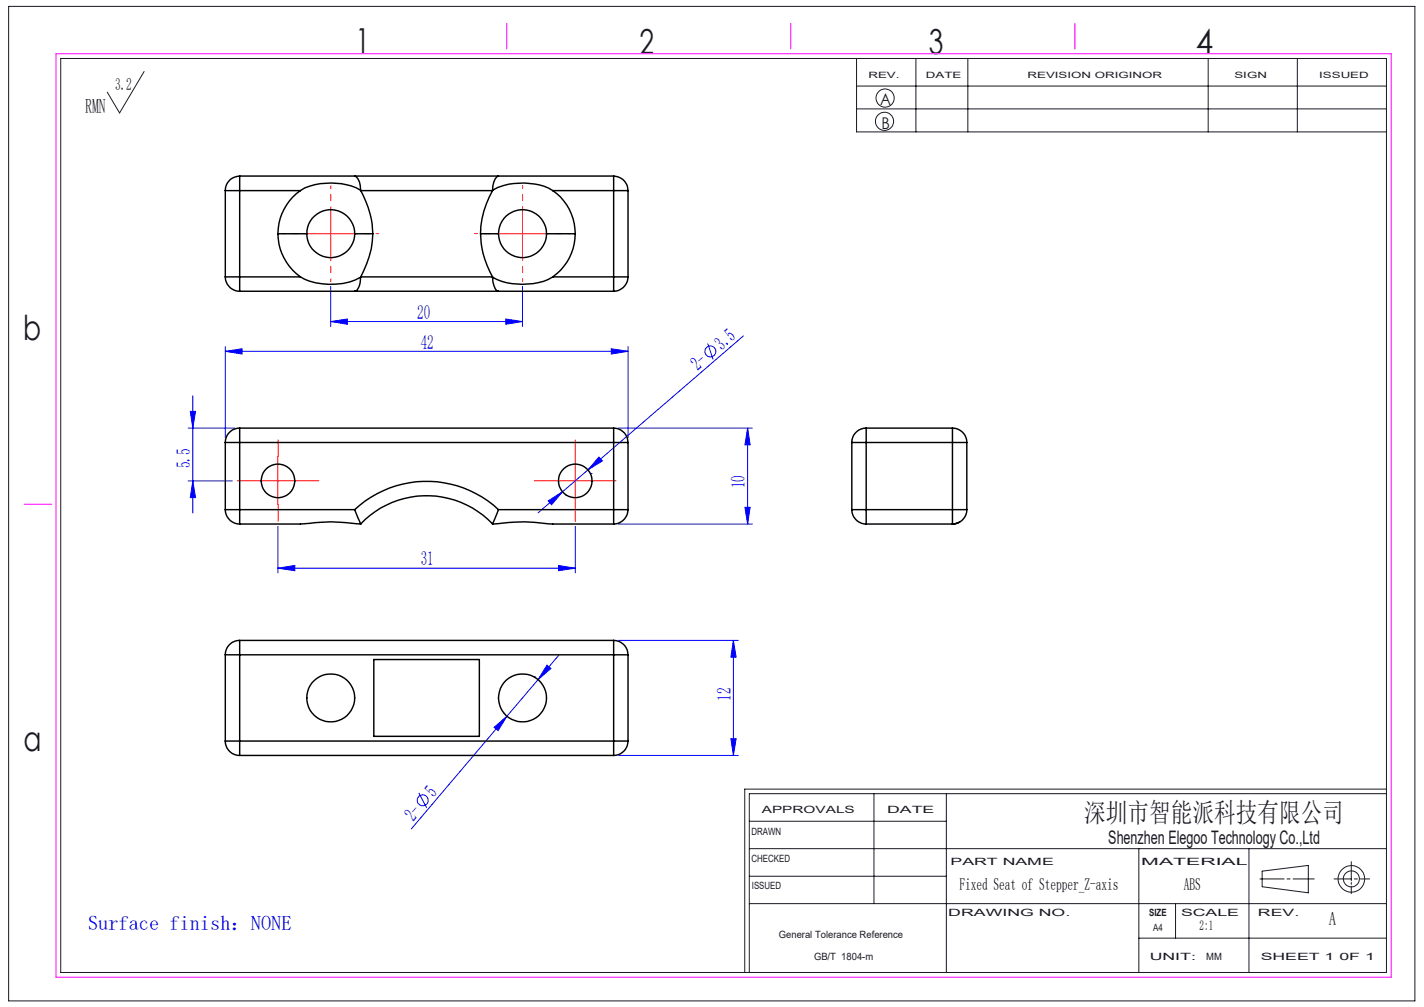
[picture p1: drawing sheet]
<svg xmlns="http://www.w3.org/2000/svg" width="297mm" height="210mm" viewBox="0 0 297 210" stroke-linecap="round" stroke-linejoin="round" font-family="sans-serif">
<g fill="none" stroke="#00f" stroke-width=".21">
<path d="M69 59.7v8.4M109 59.7v8.4M47 73.3l3.5-.6v1.1zM47 72.3v19M47 73.3h84M69 67.1l3.5-.6v1.1zM69 67.1h40M105.5 66.5l3.5 .6-3.5 .5zM127.5 72.7l3.5 .6-3.5 .5zM131 72.3v19M147.6 71.6l1.1 3.4M155 70.1l-32.4 27.9"/>
<path d="M39.2 89.3h9.8M39.7 85.8h1.1l-.6 3.5zM40.2 82.5v24.5M122.6 98l-10.4 9M123.3 98.7h.1M124.9 95.3l.7 .8-3 1.9zM129 89.3h27.9M155.9 89.3l.6 3.5h-1.1zM155.9 89.3v20M39.2 100.3h9.3M40.2 100.3l.6 3.5h-1.1zM58 118.5l3.5-.6v1.1z"/>
<path d="M58 109.8v9.7M58 118.5h62M114.3 104.4l3-1.9-2.3 2.8zM116.5 117.9l3.5 .6-3.5 .5zM118 103.3h.1M120 109.8v9.7M129 109.3h27.9M155.4 105.8h1.1l-.6 3.5zM114.1 138.7l.8 .7-2.7 2.3zM116.6 136.6l-30.8 36.3M129 133.6h25M153 133.6l.5 3.4h-1.1z"/>
<path d="M153 133.6v23.9M103 151.7l2.7-2.3-1.8 3zM105 148.7h.1M111.4 141.1h.1M129 157.5h25M152.4 154h1.1l-.5 3.5zM87.3 165.3l1.7 3.1"/>
<circle cx="148.1" cy="73.3" r="1.14"/>
<circle cx="88.2" cy="166.9" r="1.13"/>
</g>
<g fill="none" stroke="#191924" stroke-width=".21">
<path d="M1.8 1.3h293.3v207.4h-293.3zM12.7 12.2h276.5v190.6h-276.5zM30.1 14.9l-5.2 8.7-2.5-4.4M178.6 12.2v15.3h110.6M178.6 17.9h110.6M191 12.2v15.3M201.9 12.2v15.3M252 12.2v15.3M270.6 12.2v15.3M178.6 22.7h110.6M156.3 177h132.9M156.3 171.3h41.1"/>
<path d="M182.3 165.5v22.9M197.4 165.5v37.3M237.5 177v25.8M260.5 177v25.8M281.8 179.7v4M289.2 165.5h-132.9v37.3M289.2 164.6h-133.9v38.2M156.3 188.4h132.9M156.3 182.7h41.1M237.5 195.6h51.7M245.2 188.4v7.2M262.8 183.3h5"/>
<path d="M263.2 181.7l9.7-1.2v5.7l-9.7-1.3zM268.4 183.3h.7M269.7 183.3h4.4M278.2 183.3h3.6M281.8 184v.4M281.8 184.8v1.6M282.5 183.3h.6M283.7 183.3h1.9"/>
<circle cx="184.5" cy="25.3" r="1.9"/>
<circle cx="184.6" cy="20.4" r="1.89"/>
<circle cx="281.9" cy="183.3" r="1.68"/>
<circle cx="281.9" cy="183.3" r="2.77"/>
</g>
<path d="M64 48.7h-5M69 43.7v-5M69 53.7v5M74 48.7h5M104 48.7h-5M109 43.7v-5M109 53.7v5M114 48.7h5" fill="none" stroke="#f00" stroke-width=".21" stroke-dasharray="30.5 1.3 1.3 1.3" stroke-dashoffset="29.9"/>
<path d="M58 95.3v-3.5M120 95.3v-3.5M53 100.3h-3.5M58 105.3v3.5M63 100.3h3.5M115 100.3h-3.5M120 105.3v3.5M125 100.3h3.5" fill="none" stroke="#f00" stroke-width=".21" stroke-dasharray="30.5 1.3 1.3 1.3"/>
<path d="M64 48.7h10M69 43.7v10M104 48.7h10M109 43.7v10M58 95.3v10M120 95.3v10M53 100.3h10M115 100.3h10" fill="none" stroke="#f00" stroke-width=".21"/>
<path d="M11.7 11.2h278.5v192.6h-278.5zM105.7 4.9v5.3M164.9 4.9v5.3M224.2 4.9v5.3M5 105.2h5.8" fill="none" stroke="#f0f" stroke-width=".21"/>
<g fill="#00f">
<path d="M47 73.3l3.5-.6v1.1zM127.5 72.7l3.5 .6-3.5 .5zM58 118.5l3.5-.6v1.1zM116.5 117.9l3.5 .6-3.5 .5zM69 67.1l3.5-.6v1.1zM105.5 66.5l3.5 .6-3.5 .5z"/>
<path d="M114.3 104.4l3-1.9-2.3 2.8zM124.9 95.3l.7 .8-3 1.9z"/>
<path d="M114.1 138.7l.8 .7-2.7 2.3zM103 151.7l2.7-2.3-1.8 3z"/>
<path d="M155.9 89.3l.6 3.5h-1.1zM155.4 105.8h1.1l-.6 3.5zM39.7 85.8h1.1l-.6 3.5zM40.2 100.3l.6 3.5h-1.1zM153 133.6l.5 3.4h-1.1zM152.4 154h1.1l-.5 3.5z"/>
</g>
<g fill="none" stroke="#000" stroke-width=".3">
<path d="M47 39.7h3M47 39.7v18M50 36.7v3M50 36.7a2.99 2.99 0 0 0-3 3M50 39.7v18M50 39.7h12.7M50 36.7h24M62.7 39.7a11.1 11.1 0 0 0-4.7 9M74 36.7a2.25 2.25 0 0 1 1.1 2l.1 1M74 36.7h30M75.2 39.7h.1M75.2 39.7a13.5 13.5 0 0 0-11.6-.5l-.9 .5"/>
<path d="M75.2 39.7h27.5M75.2 39.7l1.6 3.6a16.9 16.9 0 0 1 1 5.4M102.7 39.7a18.5 18.5 0 0 0-2.5 9M102.7 39.7a13.4 13.4 0 0 1 12.6 0M102.7 39.7h.1M104 36.7a2.25 2.25 0 0 0-1.2 2l-.1 1M104 36.7h24M115.3 39.7a10.9 10.9 0 0 1 4.7 9M115.3 39.7h12.7M128 39.7h3M128 36.7v3M128 36.7a3 3 0 0 1 3 3"/>
<path d="M128 39.7v18M131 39.7v18M47 57.7h3M47 57.7a3 3 0 0 0 3 3M50 57.7v3M50 57.7h12.7M58 48.7a11.3 11.3 0 0 0 4.7 9M58 48.7h6M62.7 57.7a13.7 13.7 0 0 0 12.5 .1M64 48.7a5 5 0 0 0 5 5 5 5 0 0 0 5-5M64 48.7a5 5 0 0 1 5-5 5 5 0 0 1 5 5M74 48.7h3.8"/>
<path d="M75.2 57.8a3.4 3.4 0 0 1-1 2.9h-.2M75.2 57.7v.1M75.2 57.7h27.5M77.8 48.7a19.9 19.9 0 0 1-2.6 9M100.2 48.7a18.3 18.3 0 0 0 2.5 9M100.2 48.7h3.8M102.7 57.7v.1M102.7 57.8a3.6 3.6 0 0 0 1.1 2.9h.2M104 48.7a5 5 0 0 1 5-5 5 5 0 0 1 5 5M104 48.7a5 5 0 0 0 5 5 5 5 0 0 0 5-5M114 48.7h6M115.3 57.7a13.6 13.6 0 0 1-11.6 .6l-1-.5"/>
<path d="M115.3 57.7h12.7M120 48.7a11 11 0 0 1-4.7 9M128 57.7v3M128 57.7h3M131 57.7a3 3 0 0 1-3 3M50 60.7h24M74 60.7h30M104 60.7h24M47 92.3h3M47 92.3v14M50 89.3a2.99 2.99 0 0 0-3 3M50 89.3v3"/>
<path d="M50 92.3v14M50 92.3h78M50 89.3h78M128 92.3h3M128 89.3v3M128 89.3a3 3 0 0 1 3 3M128 92.3v14M131 92.3v14M177.7 92.3h3M177.7 92.3v14M180.7 89.3a2.99 2.99 0 0 0-3 3M180.7 89.3v3"/>
<path d="M180.7 92.3h17.9M180.7 89.3h17.9M180.7 92.3v14M198.6 89.3v3M198.6 92.3h3M198.6 89.3a2.99 2.99 0 0 1 3 3M198.6 92.3v14M201.6 92.3v14M47 106.3h3M47 106.3a3 3 0 0 0 3 3M50 106.3v3M50 109.3h12.7a43.2 43.2 0 0 1 12.5 0"/>
<path d="M50 106.3h24M74 106.3a22 22 0 0 1 30 0M74 106.3l1.2 3M75.2 109.3a19 19 0 0 1 27.5 0M102.7 109.3a43.1 43.1 0 0 1 12.6 0h12.7M104 106.3l-1.3 3M104 106.3h24M128 106.3h3M128 106.3v3M131 106.3a3 3 0 0 1-3 3M177.7 106.3h3M177.7 106.3a3 3 0 0 0 3 3"/>
<path d="M180.7 106.3v3M180.7 106.3h17.9M180.7 109.3h17.9M198.6 106.3v3M198.6 106.3h3M200.2 108.8l-1.5 .5M201.6 106.3a3 3 0 0 1-3 3M47 136.6h3M47 136.6v17.9M50 133.6v3M50 133.6a2.99 2.99 0 0 0-3 3M50 136.6v17.9"/>
<path d="M50 133.6h78M50 136.6h78M78 137.5h22v16.1h-22zM128 133.6v3M128 136.6h3M128 133.6a3 3 0 0 1 3 3M128 136.6v17.9M131 136.6v17.9M47 154.5h3M47 154.5a2.99 2.99 0 0 0 3 3M50 154.5v3M50 154.5h78"/>
<path d="M50 157.5h78M128 154.5h3M128 154.5v3M131 154.5a2.99 2.99 0 0 1-3 3"/>
<circle cx="58" cy="100.3" r="3.5"/>
<circle cx="120" cy="100.3" r="3.5"/>
<circle cx="69" cy="145.6" r="5"/>
<circle cx="109" cy="145.5" r="5"/>
</g>
<g font-size="7.2" fill="#191924">
<text x="74.1" y="11">1</text>
<text x="133.4" y="11.2">2</text>
<text x="193.7" y="11.3">3</text>
<text x="249.4" y="11.3">4</text>
<text x="4.8" y="70.9">b</text>
<text x="4.9" y="156.5">a</text>
</g>
<text font-size="5.6" fill="#191924" x="226.2" y="171.5">深圳市智能派科技有限公司</text>
<text font-size="4.2" fill="#191924" x="17.8" y="23.5">RMN</text>
<text font-size="4.2" fill="#00f" x="18.4" y="193.9">Surface finish：NONE</text>
<g font-size="4.1" fill="#00f">
<text x="87" y="66.5">20</text>
<text x="87.7" y="72.7">42</text>
<text x="145.6" y="77.5" transform="rotate(-41 145.6 77.5)">2-</text>
<text x="150.6" y="73.1" transform="rotate(-41 150.6 73.1)">3.5</text>
<text x="39.7" y="97.7" transform="rotate(-90 39.7 97.7)">5.5</text>
<text x="155.4" y="101.9" transform="rotate(-90 155.4 101.9)">10</text>
<text x="87.7" y="117.9">31</text>
<text x="152.4" y="146.1" transform="rotate(-90 152.4 146.1)">12</text>
<text x="90.5" y="166.4" transform="rotate(-50 90.5 166.4)">5</text>
<text x="86.2" y="171.4" transform="rotate(-50 86.2 171.4)">2-</text>
</g>
<g font-size="3.9" fill="#191924">
<text x="231.2" y="176">Shenzhen Elegoo Technology Co.,Ltd</text>
<text x="277.2" y="193">A</text>
</g>
<text font-size="3.5" fill="#191924" x="24" y="18.7">3.2</text>
<g font-size="3.5">
<text x="200.1" y="185.7">Fixed Seat of Stepper_Z-axis</text>
<text x="246.9" y="185.7">ABS</text>
</g>
<g font-size="3.4" fill="#191924">
<text x="183.6" y="22">A</text>
<text x="183.8" y="27">B</text>
</g>
<text font-size="2.8" x="250.2" y="193.9">2:1</text>
<g font-size="2.1" fill="#191924">
<text x="158.9" y="169.5">APPROVALS</text>
<text x="185" y="169.5">DATE</text>
<text x="156.7" y="174.2">DRAWN</text>
<text x="156.7" y="179.7">CHECKED</text>
<text x="156.8" y="185.4">ISSUED</text>
<text x="198.2" y="180.4">PART NAME</text>
<text x="238" y="180.4">MATERIAL</text>
<text x="197.8" y="191">DRAWING NO.</text>
<text x="239.7" y="191">SIZE</text>
<text x="246.3" y="191">SCALE</text>
<text x="262.4" y="191">REV.</text>
<text x="162.4" y="195.6">General Tolerance Reference</text>
<text x="240.5" y="194.1">A4</text>
<text x="169.8" y="200.2">GB/T 1804-m</text>
<text x="239.8" y="200.2">UNIT:</text>
<text x="251.6" y="200.2">MM</text>
<text x="262.9" y="200.2">SHEET 1 0F 1</text>
</g>
<g font-size="1.8" fill="#191924">
<text x="181.1" y="16.3">REV.</text>
<text x="193.1" y="16.3">DATE</text>
<text x="214.3" y="16.3">REVISION ORIGINOR</text>
<text x="257.5" y="16.3">SIGN</text>
<text x="275.1" y="16.3">ISSUED</text>
</g>
</svg>
